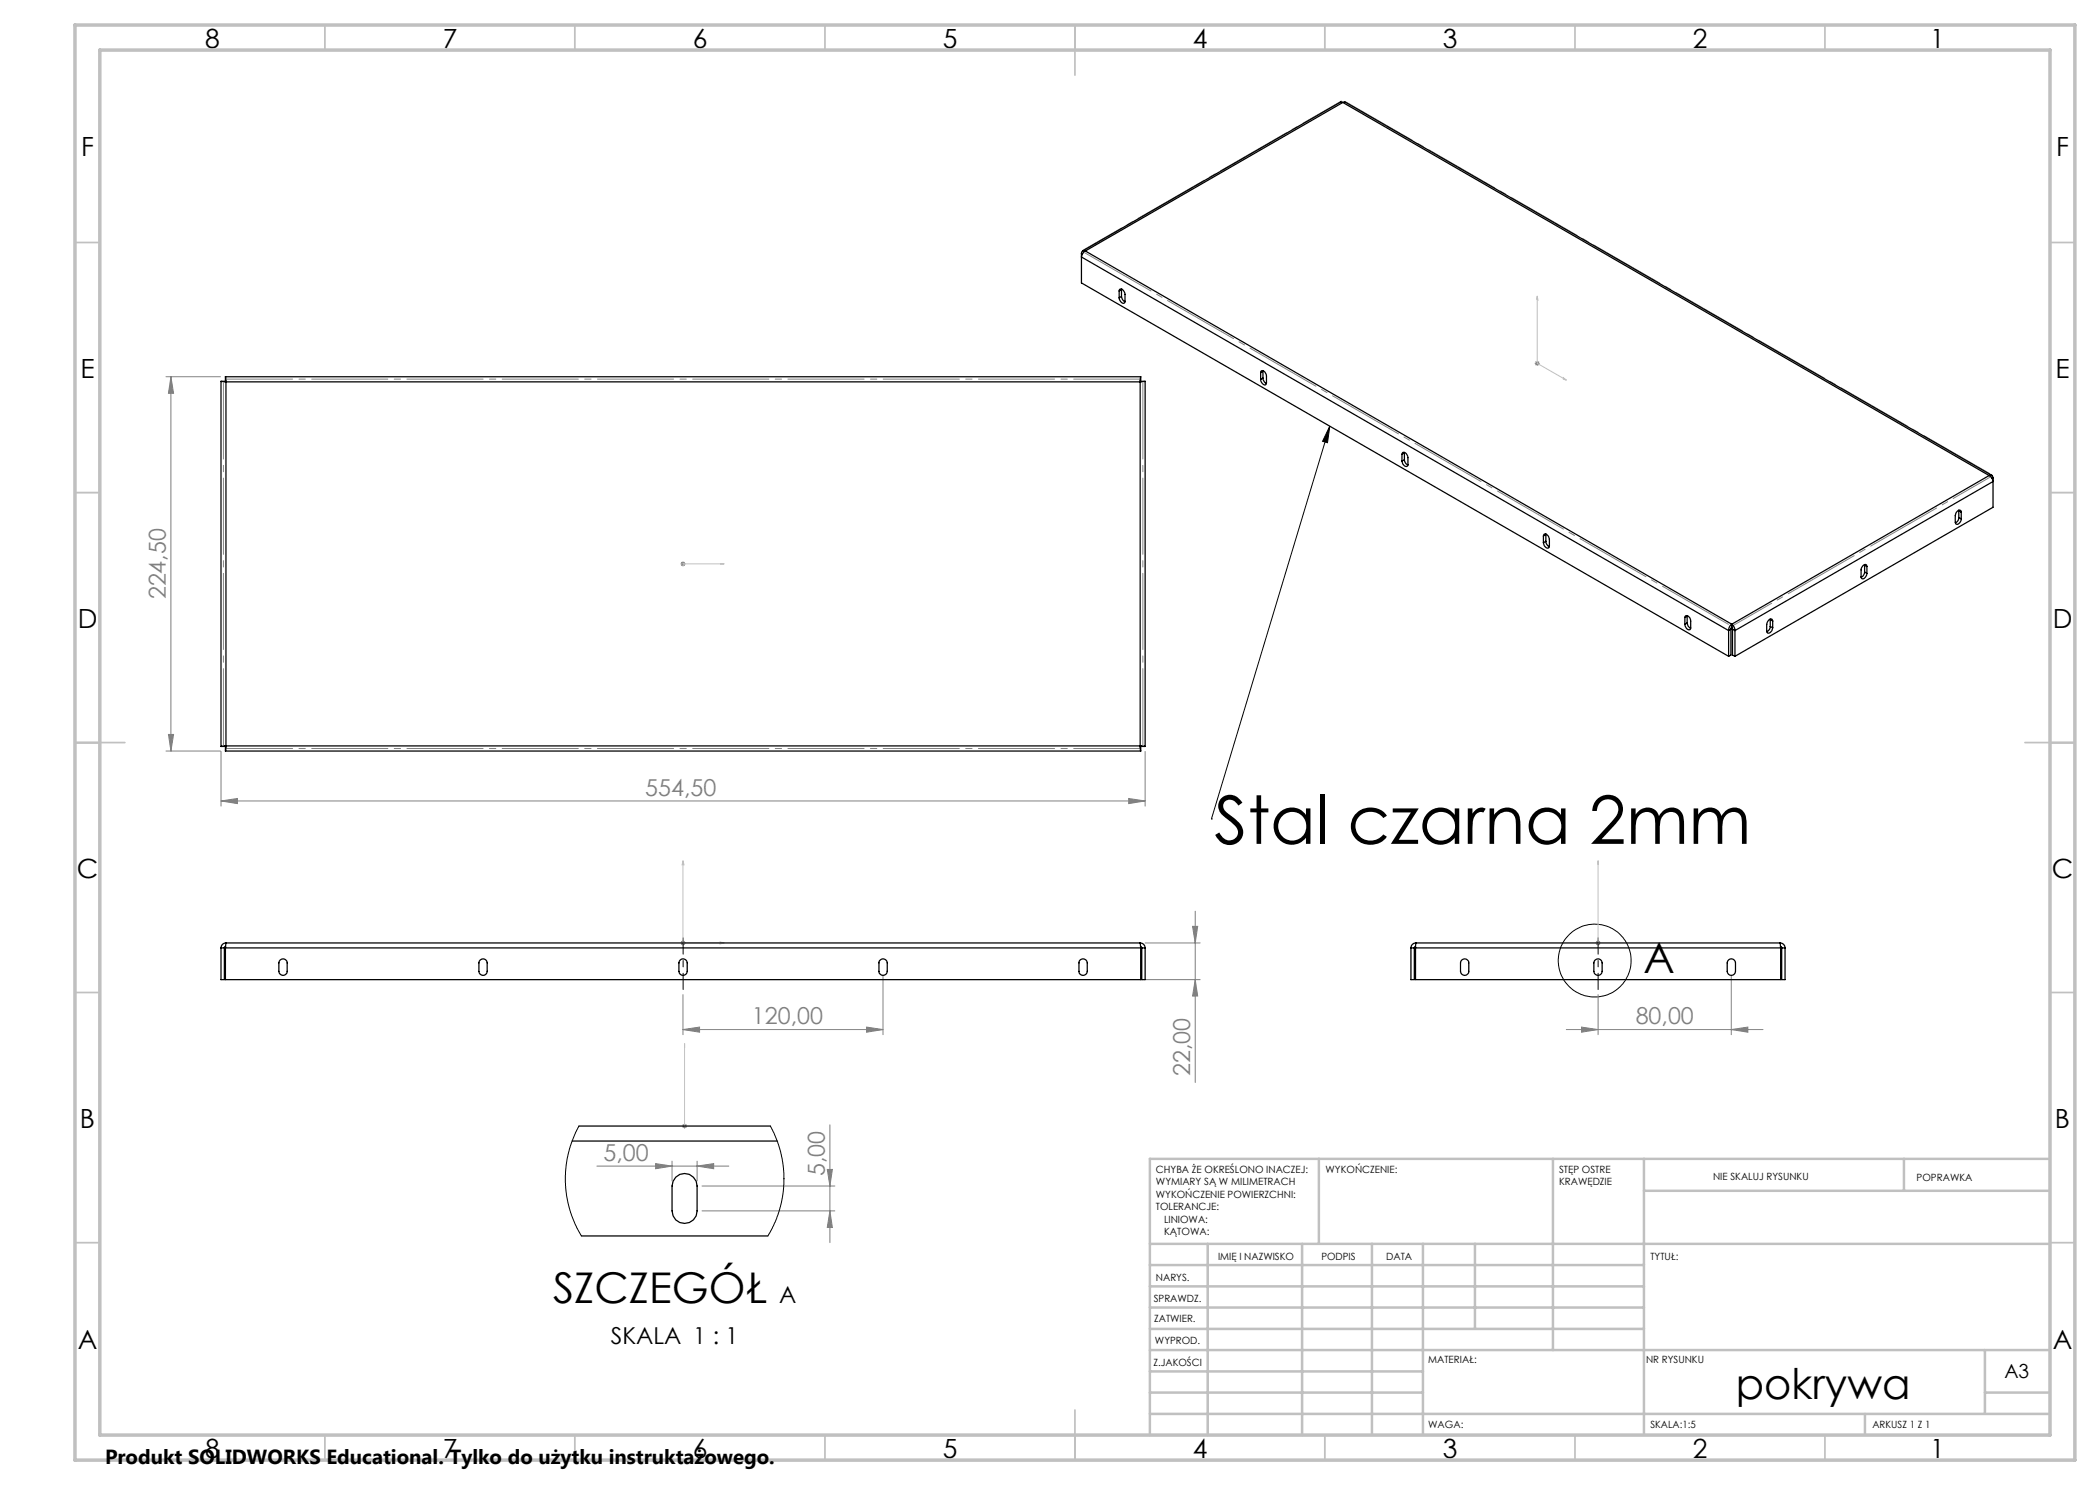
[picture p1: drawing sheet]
<svg xmlns="http://www.w3.org/2000/svg" width="420mm" height="297mm" viewBox="0 0 420 297" stroke-linecap="round" stroke-linejoin="round" font-family="sans-serif">
<g fill="none" stroke="#000" stroke-width=".2">
<path d="M266 85.2l-23.7 78.6M266 85.2l-.5 3.3-1-.2zM242.3 163.8h.1"/>
<circle cx="318.9" cy="192.1" r="7.3"/>
</g>
<g fill="none" stroke="#c0c0c0" stroke-width=".2">
<path d="M307.4 59.2l.2 .8-.3-.2zM307.4 59.2v13.5l5.9 3.3M312.7 75.5l.6 .5-.6-.2zM136.4 112.8h.4zM136.6 112.8h.1M136.6 112.8h8.2M144.8 112.8h-.8h.8M136.6 172.2l.2 .8h-.4zM136.6 172.2v16.4h8.2M319.6 172.2v.8v-.8M319.6 172.2v16.4M144 188.4l.8 .2-.8 .2z"/>
<path d="M319.6 188.4v.4zM319.6 188.6h.1M136.9 208.7v.9v-.9M136.9 208.7v16.5M136.9 225v.4zM136.9 225.2h.1"/>
</g>
<g fill="none" stroke="#808080" stroke-width=".2">
<path d="M33.2 75.3h10.9M34.2 75.3v74.9M34.2 75.3l.5 3.4h-1zM307 72.7h.9M307.1 72.3l.7 .7M307.4 72.2v1M307.8 72.3l-.7 .7M136.1 112.8h1M136.2 112.4l.7 .7M136.6 112.3v1M136.9 112.4l-.7 .7M33.2 150.2h10.9"/>
<path d="M33.7 146.9h1l-.5 3.3zM44.2 150.3v10.9M225.7 159.7l3.3 .5-3.3 .5zM229 150.3v10.9M44.2 160.2l3.3-.5v1zM44.2 160.2h184.8M136.1 188.6h1M136.2 188.2l.7 .7M136.6 188.1v1M136.6 198.9v8M136.9 188.2l-.7 .7M176.6 195.3v11.6"/>
<path d="M229 188.6h11M229.1 195.9h10.9M238.5 185.3h1l-.5 3.3zM239 195.9l.5 3.3h-1zM239 182.2v34.3M319.1 188.6h1M319.3 188.2l.7 .7M319.6 188.1v1M319.6 198.9v8M320 188.2l-.7 .7M346.3 195.3v11.6M136.6 205.9l3.3-.5v1z"/>
<path d="M136.6 205.9h40M173.3 205.4l3.3 .5-3.3 .5zM313.3 205.9h39.3M316.3 205.4l3.3 .5-3.3 .5zM346.3 205.9l3.3-.5v1zM119.4 233.2h26.4M131.1 232.7l3.3 .5-3.3 .5zM134.4 232.2v4M136.4 225.2h1M136.6 224.9l.7 .7M136.9 224.7v1M137.3 224.9l-.7 .7"/>
<path d="M139.4 233.2l3.3-.5v1zM139.4 232.2v4M140.4 237.2h26.6M165.5 233.9h1l-.5 3.3zM166 225v23.5M140.4 242.2h26.6M166 242.2l.5 3.3h-1z"/>
</g>
<path d="M136.6 187.6v10.3M319.6 187.6v10.3" fill="none" stroke="#000" stroke-width=".2" stroke-dasharray="15.2 1.3 1.3 1.3" stroke-dashoffset="12"/>
<g fill="none" stroke="#c0c0c0" stroke-width=".35">
<path d="M65 5v5M115 5v5M165 5v5M215 5v10M265 5v5M315 5v5M365 5v5M15 48.5h5M410 48.5h5M15 98.5h5M410 98.5h5M15 148.5h10"/>
<path d="M405 148.5h10M15 198.5h5M410 198.5h5M15 248.5h5M410 248.5h5M65 287v5M115 287v5M165 287v5M215 282v10M265 287v5M315 287v5M365 287v5"/>
</g>
<g fill="none" stroke="#c0c0c0" stroke-width=".5">
<path d="M263.8 231.8v17M310.6 231.8v38.2M328.8 231.8v55.2M328.8 238.2h81.2M380.8 231.8v6.4M410 231.8h-180v55.2M230 248.8h180M230 257.3h98.8M230 253h98.8M241.5 248.8v38.2M260.4 248.8v38.2M274.4 248.8v38.2"/>
<path d="M284.6 248.8v38.2M295 248.8v17M230 265.8h98.8M230 261.5h98.8M230 278.5h54.6M230 274.3h54.6M230 270h180M397 278.5h13M397 270v12.8M230 282.8h180M373 282.8v4.2"/>
</g>
<path d="M15 5h400v287h-400zM20 10h390v277h-390z" fill="none" stroke="#c0c0c0" stroke-width=".7"/>
<path d="M44.7 76.3v73M228.6 149.3v-73" fill="none" stroke="#808080" stroke-width=".2" stroke-dasharray="15.2 1.3 1.3 1.3" stroke-dashoffset="-.3"/>
<path d="M228.1 75.8h-183M45.1 149.7h183" fill="none" stroke="#808080" stroke-width=".2" stroke-dasharray="15.2 1.3 1.3 1.3" stroke-dashoffset="1.8"/>
<path d="M268.3 20.2l-51.7 29.8M346.7 125.1l51.6-29.8" fill="none" stroke="#808080" stroke-width=".2" stroke-dasharray="15.2 1.3 1.3 1.3" stroke-dashoffset="6.4"/>
<path d="M216.6 50.4l129.5 74.7M398.3 94.9l-129.4-74.7" fill="none" stroke="#808080" stroke-width=".2" stroke-dasharray="15.2 1.3 1.3 1.3" stroke-dashoffset="-.4"/>
<g fill="#c0c0c0">
<path d="M144 188.4l.8 .2-.8 .2zM136.6 172.2l.2 .8h-.4z"/>
<path d="M144 112.8h.8zM136.4 112.8h.4z"/>
<path d="M319.6 188.4v.4zM319.6 172.2v.8z"/>
<path d="M312.7 75.5l.6 .5-.6-.2zM307.4 59.2l.2 .8-.3-.2z"/>
<path d="M136.9 225v.4zM136.9 208.7v.9z"/>
</g>
<g fill="#808080">
<path d="M136.6 205.9l3.3-.5v1zM173.3 205.4l3.3 .5-3.3 .5zM44.2 160.2l3.3-.5v1zM225.7 159.7l3.3 .5-3.3 .5zM316.3 205.4l3.3 .5-3.3 .5zM346.3 205.9l3.3-.5v1zM131.1 232.7l3.3 .5-3.3 .5zM139.4 233.2l3.3-.5v1z"/>
<path d="M239 195.9l.5 3.3h-1zM238.5 185.3h1l-.5 3.3zM166 242.2l.5 3.3h-1zM165.5 233.9h1l-.5 3.3z"/>
<path d="M34.2 75.3l.5 3.4h-1zM33.7 146.9h1l-.5 3.3z"/>
</g>
<path d="M266 85.2l-.5 3.3-1-.2z" fill="#000"/>
<g fill="none" stroke="#000" stroke-width=".25">
<path d="M268.1 20.4l.5 .1M268.1 20.4l-51.6 29.8M268.6 20.5l129.2 74.6M268.6 20.5l-51.5 29.7M269 20.4l129.4 74.7M269 20.4l-.4 .1M216.3 50.7v5.9l129.4 74.7M216.3 50.7l.2 .1M217.1 50.2a1.7 1.7 0 0 0-.8 1.2l129.4 74.7M217.1 50.2a.51 .51 0 0 0-.8 .5M217.1 50.2l129.3 74.6M223.8 58.2l.2-.4a1.02 1.02 0 0 1 1 1.1v1.4l-.2 .3a1.02 1.02 0 0 1-1-1"/>
<path d="M223.8 58.2v1.4M224.3 59.3l.2 .6 .5 .5M224.3 57.9l-.5 .3M224.3 59.3l-.5 .3M224.3 57.9v1.4M224.3 57.8v.1M44.2 76.3l1 .1M44.2 76.3v73M45.1 75.3l.1 1.1M45.1 75.3h183M45.2 76.4v72.8M45.2 76.4h182.8"/>
<path d="M228 76.4v72.8M228.1 75.3l-.1 1.1M229 76.3l-1 .1M229 76.3v73M252.1 74.5l.2-.3a.96 .96 0 0 1 1 1v1.4l-.2 .4a1.02 1.02 0 0 1-1-1.1M252.1 74.5v1.4M252.6 75.6l.3 .9 .4 .2M252.6 74.3l-.5 .2M252.6 74.2v1.4M252.6 75.6l-.5 .3M280.4 90.9l.2-.4a.96 .96 0 0 1 1 1v1.4l-.2 .4a1.01 1.01 0 0 1-1-1.1M280.4 90.9v1.3"/>
<path d="M280.9 92l.2 .5 .5 .5M280.9 90.6l-.5 .3M280.9 90.5v1.5M280.9 92l-.5 .2M397.8 95.1a1.46 1.46 0 0 1 .8 1.2l-51.6 29.8M397.8 95.1h.6l.2 .5M397.8 95.1l-51.4 29.7M398.6 95.6v5.9l-51.6 29.8M398.6 95.6l-.2 .1M308.7 107.2l.2-.4a1.01 1.01 0 0 1 1 1.1v1.3l-.2 .4a1.01 1.01 0 0 1-1-1.1M308.7 107.2v1.3M309.2 108.3l.2 .6 .4 .5"/>
<path d="M309.2 106.9l-.5 .3M309.2 106.8v1.5M309.2 108.3l-.5 .2M372.9 114.4l-.3 .8-.4 .3M372.9 113l.5 .3M372.9 112.9v1.5M372.9 114.4l.5 .3M373.4 113.3l-.2-.4a1.02 1.02 0 0 0-1 1.1v1.4l.2 .3a1.02 1.02 0 0 0 1-1M373.4 113.3v1.4M391.8 103.5a1.15 1.15 0 0 1-.7 1.1M391.8 102.2l.5 .2M391.8 102v1.5"/>
<path d="M391.8 103.5l.5 .3M392.3 102.4l-.2-.3a1.01 1.01 0 0 0-1 1v1.4l.1 .3a1.01 1.01 0 0 0 1.1-1M392.3 102.4v1.4M337 123.5l.1-.3a.96 .96 0 0 1 1 1v1.4l-.1 .3a.96 .96 0 0 1-1-1M337 123.5v1.4M337.4 124.6a1.28 1.28 0 0 0 .7 1.1M337.4 123.3l-.4 .2M337.4 124.6l-.4 .3M337.4 123.3v1.3M337.5 123.1l-.1 .2M345.7 126.1v5.2M346.2 125.8l-.5 .3"/>
<path d="M346.2 125.8v5.2l-.5 .3M346.4 124.8a1.68 1.68 0 0 1 .6 1.3M346.4 125.4l.1 .4M346.4 124.8a1.43 1.43 0 0 0-.7 1.3M346.4 125.4l-.2 .4M346.4 124.8v.6M346.5 125.8l.5 .3M346.5 125.8v5.2l.5 .3M347 126.1v5.2M354 125.3a1.15 1.15 0 0 1-.6 1.1M354 123.9l.5 .3M354 123.8v1.5"/>
<path d="M354 125.3l.5 .3M354.5 124.2l-.1-.4a1.01 1.01 0 0 0-1.1 1.1v1.4l.2 .3a1.01 1.01 0 0 0 1-1M354.5 124.2v1.4M45.1 150.2h183M45.2 149.2l-1 .1M45.2 149.2l-.1 1M45.2 149.2h182.8M228 149.2l1 .1M228 149.2l.1 1M44.2 189.6v6.3h.7v-6.3M44.2 189.6h.7M45.1 189.6v6.3h183v-6.3"/>
<path d="M45.1 189.6h183M45.1 189.3l-.2 .3M45.2 188.6l-.1 1M45.2 188.6a.96 .96 0 0 0-1 1M45.2 188.6h182.8M56 192a.82 .82 0 0 1 .9-.2 .82 .82 0 0 1 .5 .8v1.7a.83 .83 0 0 1-.8 .8 .83 .83 0 0 1-.8-.8v-1.7zM96 192a.82 .82 0 0 1 .9-.2 .82 .82 0 0 1 .5 .8v1.7a.83 .83 0 0 1-.8 .8 .83 .83 0 0 1-.8-.8v-1.7zM136 192a.83 .83 0 0 1 .9-.2 .83 .83 0 0 1 .5 .8v1.7a.83 .83 0 0 1-.8 .8 .83 .83 0 0 1-.8-.8v-1.7zM176 192a.83 .83 0 0 1 .9-.2 .83 .83 0 0 1 .5 .8v1.7a.83 .83 0 0 1-.8 .8 .83 .83 0 0 1-.8-.8v-1.7zM216 192a.85 .85 0 0 1 .9-.2 .85 .85 0 0 1 .6 .8v1.7a.83 .83 0 0 1-.9 .8 .83 .83 0 0 1-.8-.8v-1.7zM228 188.6l.1 1M228 188.6a.96 .96 0 0 1 1 1"/>
<path d="M228.1 189.3l.3 .3M228.4 189.6v6.3h.6v-6.3M228.4 189.6h.6M282.2 189.6v6.3h.7v-6.3M282.2 189.6h.7M283.1 189.3l-.2 .3M283.1 189.6v6.3h73v-6.3M283.1 189.6h73M283.2 188.6l-.1 1M283.2 188.6a.96 .96 0 0 0-1 1M283.2 188.6h72.8M292.3 192a.82 .82 0 0 1 .9-.2 .82 .82 0 0 1 .6 .8v1.7a.83 .83 0 0 1-.9 .8 .83 .83 0 0 1-.8-.8v-1.7z"/>
<path d="M319 192a.82 .82 0 0 1 .9-.2 .82 .82 0 0 1 .5 .8v1.7a.83 .83 0 0 1-.8 .8 .83 .83 0 0 1-.8-.8v-1.7zM345.7 192a.82 .82 0 0 1 .9-.2 .82 .82 0 0 1 .5 .8v1.7a.83 .83 0 0 1-.8 .8 .83 .83 0 0 1-.9-.8v-1.7zM356 188.6l.1 1M356 188.6a.96 .96 0 0 1 1 1M356.1 189.3l.2 .3M356.3 189.6v6.3h.7v-6.3M356.3 189.6h.7M114.4 228.2h41M115.8 225.2h38.3M135.1 235.4a2.49 2.49 0 0 1 2.8-.5 2.49 2.49 0 0 1 1.5 2.3v5a2.5 2.5 0 0 1-2.5 2.5 2.5 2.5 0 0 1-2.5-2.5v-5l.2-.9zM116.3 247.2h37.3"/>
</g>
<path d="M115.8 225.2l-1.3 2.9-.9 2.7-.4 2.4-.1 3.3 .2 2.6 .8 3.3 1 2.6 1.2 2.2M154.1 225.2l1.4 3.2 .6 2 .6 3 .1 2.4-.2 3-.6 2.8-1 2.9-1.4 2.7" fill="none" stroke="#000" stroke-width=".2"/>
<text font-size="13.3" x="242.9" y="168.8">Stal czarna 2mm</text>
<g font-size="8.5">
<text x="328.7" y="194.5">A</text>
<text x="110.6" y="260.6">SZCZEGÓŁ</text>
<text x="347.1" y="279.7">pokrywa</text>
</g>
<g font-size="5.3">
<text x="41" y="9.5">8</text>
<text x="88.5" y="9.5">7</text>
<text x="138.5" y="9.5">6</text>
<text x="188.5" y="9.5">5</text>
<text x="238.5" y="9.5">4</text>
<text x="288.5" y="9.5">3</text>
<text x="338.5" y="9.5">2</text>
<text x="386" y="9.5">1</text>
<text x="16.2" y="31.3">F</text>
<text x="411.2" y="31.3">F</text>
<text x="16.1" y="75.5">E</text>
<text x="411.1" y="75.5">E</text>
<text x="15.5" y="125.5">D</text>
<text x="410.5" y="125.5">D</text>
<text x="15.4" y="175.5">C</text>
<text x="410.4" y="175.5">C</text>
<text x="16" y="225.5">B</text>
<text x="411" y="225.5">B</text>
<text x="15.5" y="269.8">A</text>
<text x="410.5" y="269.8">A</text>
<text x="41" y="291.5">8</text>
<text x="88.5" y="291.5">7</text>
<text x="138.5" y="291.5">6</text>
<text x="188.5" y="291.5">5</text>
<text x="238.5" y="291.5">4</text>
<text x="288.5" y="291.5">3</text>
<text x="338.5" y="291.5">2</text>
<text x="386" y="291.5">1</text>
</g>
<g font-size="4.7" fill="#808080">
<text x="33.2" y="119.9" transform="rotate(-90 33.2 119.9)">224,50</text>
<text x="129.1" y="159.2">554,50</text>
<text x="150.4" y="204.9">120,00</text>
<text x="327.1" y="204.9">80,00</text>
<text x="238" y="215.2" transform="rotate(-90 238 215.2)">22,00</text>
<text x="120.7" y="232.2">5,00</text>
<text x="165" y="235.3" transform="rotate(-90 165 235.3)">5,00</text>
</g>
<g font-size="4.7">
<text x="155.8" y="260.5">A</text>
<text x="122.2" y="268.7">SKALA 1 : 1</text>
</g>
<text font-size="4.1" x="21" y="292.8">Produkt SOLIDWORKS Educational. Tylko do użytku instruktażowego.</text>
<text font-size="3.9" x="400.9" y="275.5">A3</text>
<g font-size="2">
<text x="231.2" y="234.6">CHYBA ŻE OKREŚLONO INACZEJ:</text>
<text x="231.2" y="237.1">WYMIARY SĄ W MILIMETRACH</text>
<text x="231.2" y="239.6">WYKOŃCZENIE POWIERZCHNI:</text>
<text x="265.1" y="234.6">WYKOŃCZENIE:</text>
<text x="311.8" y="234.6">STĘP OSTRE</text>
<text x="311.8" y="237.1">KRAWĘDZIE</text>
<text x="342.6" y="236">NIE SKALUJ RYSUNKU</text>
<text x="383.3" y="236.2">POPRAWKA</text>
<text x="231.2" y="242.1">TOLERANCJE:</text>
<text x="232.8" y="244.6">LINIOWA:</text>
<text x="232.8" y="247.1">KĄTOWA:</text>
<text x="243.6" y="251.9">IMIĘ I NAZWISKO</text>
<text x="264.3" y="251.9">PODPIS</text>
<text x="277.2" y="251.9">DATA</text>
<text x="330.1" y="251.9">TYTUŁ:</text>
<text x="231.2" y="256.1">NARYS.</text>
<text x="230.7" y="260.3">SPRAWDZ.</text>
<text x="230.8" y="264.4">ZATWIER.</text>
<text x="231" y="268.8">WYPROD.</text>
<text x="230.7" y="273.1">Z.JAKOŚCI</text>
<text x="285.6" y="272.5">MATERIAŁ:</text>
<text x="329.2" y="272.7">NR RYSUNKU</text>
<text x="285.6" y="285.5">WAGA:</text>
<text x="330.1" y="285.6">SKALA:1:5</text>
<text x="374.5" y="285.6">ARKUSZ 1 Z 1</text>
</g>
</svg>
